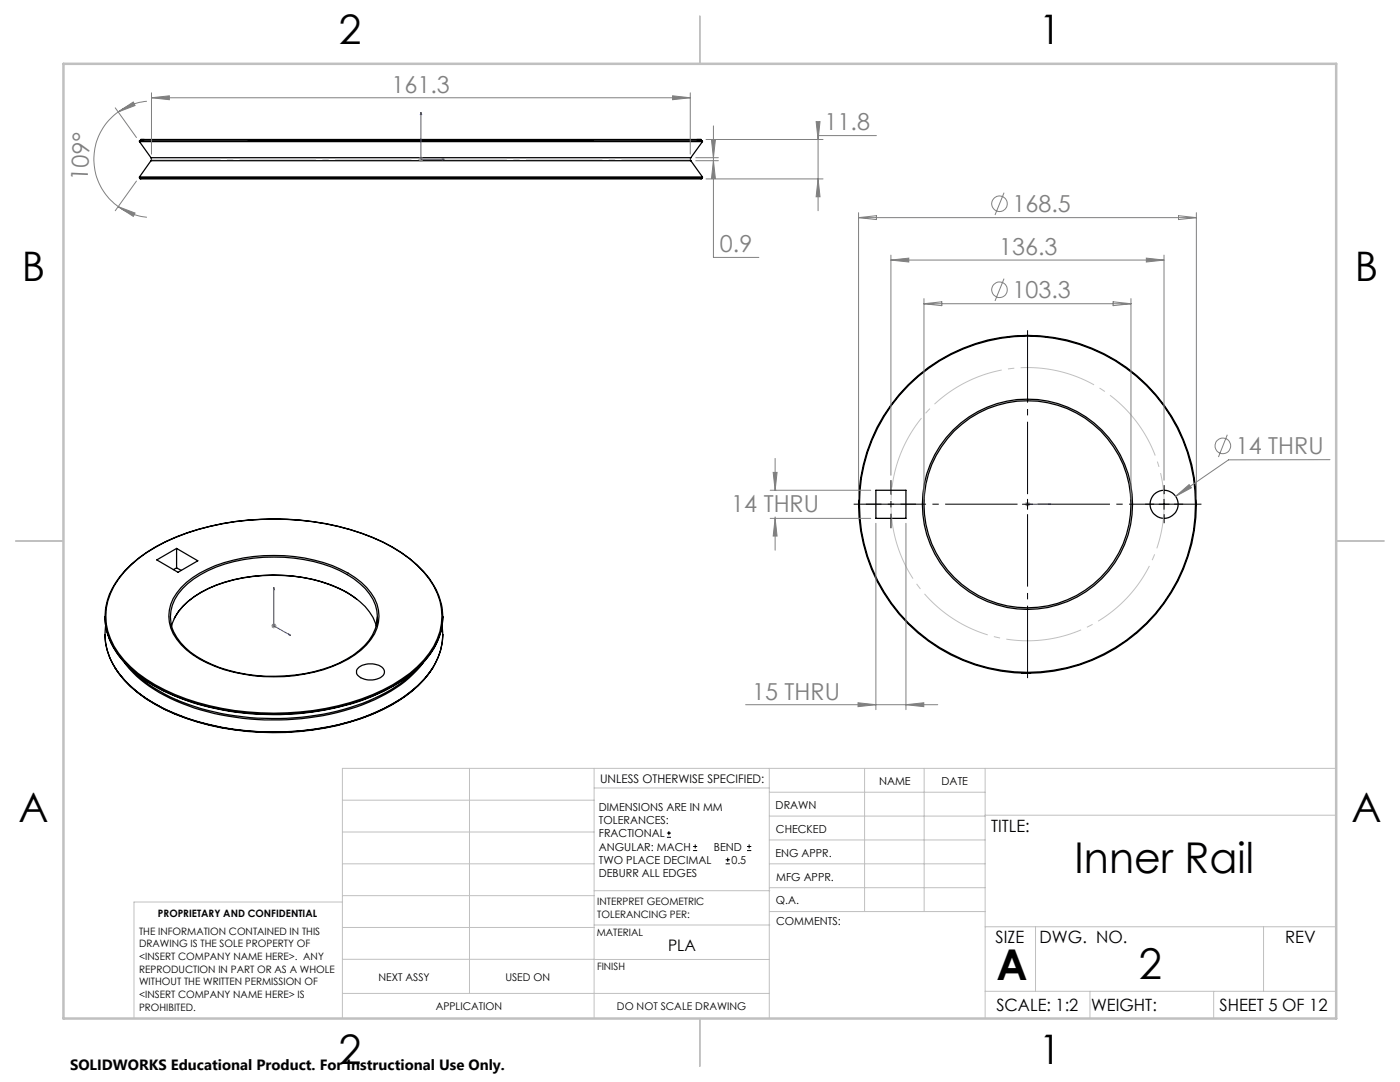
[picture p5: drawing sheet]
<svg xmlns="http://www.w3.org/2000/svg" width="279mm" height="216mm" viewBox="0 0 279 216" stroke-linecap="round" stroke-linejoin="round" font-family="sans-serif">
<g fill="none" stroke="#000" stroke-width=".25">
<path d="M27.8 35.5l.2 .2h112l.2-.2M27.8 28.3h112.4M27.8 35.3h112.4M27.8 28.1h112.4v.2M27.8 35.5h112.4M27.8 28.1v.2M27.8 35.3v.2M27.8 28.3l2.3 3.2M28.7 27.9l-.9 .2M28.8 27.8h-.7h111.8h-.8M30.1 31.5l.1 .2-.1 .4M30.1 32.1h107.8"/>
<path d="M30.1 31.5h107.8M30.1 32.1l-2.3 3.2M49.6 28.1h68.8M137.9 31.5l-.1 .3 .1 .3M137.9 32.1l2.3 3.2M139.2 27.9l.7 .1M140.2 35.3v.2M140.2 28.3l-2.3 3.2M174.8 97.8h6v5.6h-6zM26.1 112.8a34.3 34.3 0 0 1 15.7-7.7 54.1 54.1 0 0 1 34.6 3.1 21.6 21.6 0 0 1 10.9 10.2 12.3 12.3 0 0 1-2.7 13.3 31.3 31.3 0 0 1-14.7 8.5 54.9 54.9 0 0 1-34.9-1.6 24.2 24.2 0 0 1-12.2-9.7 12.2 12.2 0 0 1 2-14.7zM31.3 111.7l3.9-2.3 4.3 2.5-4 2.3zM35.2 109.4v3.9"/>
<path d="M35.2 113.3l1 .5M35.2 113.3l-.6 .4M36.2 117.2a22.6 22.6 0 0 1 12.4-5.9 32.9 32.9 0 0 1 20.9 3.1 12.2 12.2 0 0 1 5.7 6.2 7.8 7.8 0 0 1-2 8.1 22.3 22.3 0 0 1-12.5 5.8 32.5 32.5 0 0 1-20.9-3 12.2 12.2 0 0 1-5.7-6.2 7.8 7.8 0 0 1 2.1-8.1zM71.2 119.6a27.7 27.7 0 0 0-16.9-4.8 28.9 28.9 0 0 0-15.5 4.2 11.8 11.8 0 0 0-4 4.4M21 123.1a13.9 13.9 0 0 0 4.8 10 33.9 33.9 0 0 0 15.5 7.9 54.3 54.3 0 0 0 34.1-2.5 23.4 23.4 0 0 0 11.6-9.9 12.9 12.9 0 0 0 1.4-5.5M21 126.6a15.1 15.1 0 0 0 6.4 11.5 42.1 42.1 0 0 0 22 7.8 52.7 52.7 0 0 0 27.2-4.4 22.4 22.4 0 0 0 10.1-8.8 12.3 12.3 0 0 0 1.7-6.1M21 123.1a15.1 15.1 0 0 0 6.4 11.4 42.1 42.1 0 0 0 22 7.8 52.6 52.6 0 0 0 27.2-4.4 21.3 21.3 0 0 0 10.8-10.3l.5-1.5 .4-1.5 .1-1.5M21 126.6h.1M21.1 121.5l-.1 1.6M21.1 121.4a13.1 13.1 0 0 1 3.9-7.6 31.7 31.7 0 0 1 14.8-8.2 54.4 54.4 0 0 1 36.6 2.5 22.6 22.6 0 0 1 10.7 9.6 11.7 11.7 0 0 1 1.3 5.4M21.1 124.9a12.9 12.9 0 0 0 3.9 11 33.1 33.1 0 0 0 16.3 8.6 54.3 54.3 0 0 0 34.1-2.6 23.4 23.4 0 0 0 11.6-9.9 12.2 12.2 0 0 0 1.2-7.1M22.9 133.2a25.5 25.5 0 0 0 12.1 9.3 54.8 54.8 0 0 0 39 .2 25.9 25.9 0 0 0 12.3-9.3l.1-.2"/>
<path d="M24.8 132.2a26.3 26.3 0 0 0 12.8 8.6 52.4 52.4 0 0 0 37.2-1.2 23.4 23.4 0 0 0 9.7-7.4M25.6 133a32.5 32.5 0 0 0 17.2 9.1 51.6 51.6 0 0 0 32-2.8 25.8 25.8 0 0 0 8.9-6.3M34.3 124.9a10 10 0 0 1 4.4-5.8 29.8 29.8 0 0 1 20-4.1 24.1 24.1 0 0 1 13.1 5.1 9.7 9.7 0 0 1 3.3 4.8M71.4 133.3a4 4 0 0 1 5 0 1.25 1.25 0 0 1-.8 2.1 3.6 3.6 0 0 1-4.4-1.1v-.5zM75.2 124.2a8.2 8.2 0 0 0-3.4-7.7 26.7 26.7 0 0 0-17.2-5.3 26.7 26.7 0 0 0-17.1 5.3 8.2 8.2 0 0 0-3.3 8.2M75.3 123.1a8.6 8.6 0 0 1-3.6 6.7 25.1 25.1 0 0 1-14.7 5.1 29.3 29.3 0 0 1-18.9-4.7 10.2 10.2 0 0 1-3.9-5.5M88.4 126.6h.1M203.9 134.3h1.8"/>
<circle cx="205" cy="100.6" r="33.5"/>
<circle cx="205.1" cy="100.6" r="20.7"/>
<circle cx="205.1" cy="100.6" r="21"/>
<circle cx="205.1" cy="100.6" r="33.7"/>
<circle cx="232.3" cy="100.6" r="2.8"/>
</g>
<g fill="none" stroke="#808080" stroke-width=".2">
<path d="M30.2 19.5l3.6-.4v.8zM30.2 18.5v12.3M30.2 19.5h107.6M134.2 19.1l3.6 .4-3.6 .4zM137.8 18.5v12.3M23 21.5l4.2 5.9M23.6 22.3l3-1.9 .4 .7zM23.6 22.3a11.6 11.6 0 0 0 0 18.9M27.2 36.1l-4.2 6M29.3 20.2a11.5 11.5 0 0 0-5.7 2.1M83.5 31.8h1M83.6 31.4l.7 .7"/>
<path d="M84 31.3v1M84.3 31.4l-.7 .7M138.9 31.5h4.5M138.9 32.1h4.5M140.9 27.8h23.4M140.9 35.7h23.4M142 27.9h.8l-.4 3.6zM142.4 32.1l.4 3.5h-.8zM142.4 25.1v26.3h9M162.9 24.3h.8l-.4 3.5zM163.3 35.7l.4 3.6h-.8zM174.9 27.1h-11.6v15"/>
<path d="M200.4 38.5l-1.8 4.4M23.6 41.2l3.4 1.3-.4 .7zM23.6 41.2a11.5 11.5 0 0 0 5.7 2.2M171.3 42.4v57.2M171.3 43.4h67.5M171.3 43.4l3.6-.4v.8zM177.8 51.9l3.6-.4v.8zM177.8 50.9v43.9M177.8 51.9h54.5M184.4 59.6v40M200.4 55.6l-1.8 4.4M225.7 59.6v40"/>
<path d="M228.8 51.5l3.5 .4-3.5 .4zM232.3 50.9v44.9M235.2 43l3.6 .4-3.6 .4zM238.8 42.4v57.2M184.4 60.6h41.3M184.4 60.6l3.6-.4v.8zM222.1 60.2l3.6 .4-3.6 .4zM153.7 97.8h20.1M154.3 94.3h.8l-.4 3.5zM154.7 97.8h.1M154.7 91.5v6.3M234.6 99l2.7-2.3 .5 .6z"/>
<path d="M244.9 86.7l-1.7 4.5M265.4 91.7l-20.2 .1-10.6 7.2M153.7 103.4h20.1M154.7 103.4l.4 3.6h-.8zM154.7 103.2v6.6M174.8 104.4v37.2M180.8 104.4v37.2M204.5 100.6h1.1M204.7 100.3l.7 .7M205.1 100.1v1M205.4 100.3l-.7 .7M54.2 124.9h1"/>
<path d="M54.3 124.5l.7 .7M54.6 124.4v1M55 124.5l-.7 .7M148.8 140.6h38.3M171.2 140.2l3.6 .4-3.6 .4zM180.8 140.6l3.6-.4v.8z"/>
<circle cx="199.5" cy="57.8" r="1.54"/>
<circle cx="199.5" cy="40.7" r="1.54"/>
<circle cx="244" cy="89" r="1.56"/>
</g>
<g fill="none" stroke="#000" stroke-width=".2">
<path d="M205.1 99.6v2M232.3 99.6v2M204 100.6h2.1M231.3 100.6h2M133.1 167.1h.8M133.1 166.2h.8M133.5 165.8v.9M138.3 169.7h.8M138.3 168.9h.8M138.7 168.5v.8M144.8 172.4h.9M144.8 171.6h.9"/>
<path d="M145.2 171.1v.9M149.1 169.7h.8M149.1 168.9h.8M149.5 168.5v.8"/>
</g>
<path d="M231.1 92.6a27.3 27.3 0 0 0-45.6-10.9 27.3 27.3 0 0 0 12.5 45.2 27.3 27.3 0 0 0 33.5-32.8l-.4-1.5" fill="none" stroke="#c0c0c0" stroke-width=".2" stroke-dasharray="15.2 1.3 1.3 1.3" stroke-dashoffset="-1.8" stroke-linecap="butt"/>
<path d="M84 22.4l.1 .5h-.2zM84 22.4v9.4h4.7M88.2 31.6l.5 .2-.5 .1zM54.6 117.2l.2 .4-.2-.1zM54.6 117.2v7.7l3.4 1.9M204.9 100.6h.3zM205.1 100.6h.1M205.1 100.6h4.7M209.8 100.6h-.5h.5M57.6 126.5l.4 .3-.4-.1z" fill="none" stroke="#00f" stroke-width=".2"/>
<path d="M177.8 95.8v9.6" fill="none" stroke="#000" stroke-width=".2" stroke-dasharray="15.2 1.3 1.3 1.3" stroke-dashoffset="12.3" stroke-linecap="butt"/>
<path d="M182.8 100.6h-10" fill="none" stroke="#000" stroke-width=".2" stroke-dasharray="15.2 1.3 1.3 1.3" stroke-dashoffset="12.1" stroke-linecap="butt"/>
<path d="M205.1 98.6v-32.7M203.1 100.6h-32.7M205.1 102.6v32.7M207.1 100.6h32.7" fill="none" stroke="#000" stroke-width=".2" stroke-dasharray="15.2 1.3 1.3 1.3" stroke-dashoffset=".8" stroke-linecap="butt"/>
<path d="M232.3 98.6v-1.8M230.3 100.6h-1.8M232.3 102.6v1.8M234.3 100.6h1.8" fill="none" stroke="#000" stroke-width=".2" stroke-dasharray="15.2 1.3 1.3 1.3" stroke-linecap="butt"/>
<path d="M30.3 31.8h107.5" fill="none" stroke="#c0c0c0" stroke-width=".2" stroke-dasharray="15.2 1.3 1.3 1.3" stroke-dashoffset="1.5" stroke-linecap="butt"/>
<g fill="none" stroke="#c0c0c0" stroke-width=".2">
<path d="M68.3 159.7h50.3M93.7 153.3v44.9M118.6 153.3v49.9M118.6 157.2h34.9M153.5 153.3v49.9M153.5 158.1h43.1M172.5 153.3v28.6M184.4 153.3v28.6M196.6 153.3v49.9M266.7 153.3h-198.4v49.9M68.3 178.7h50.3M68.3 172.4h50.3"/>
<path d="M68.3 166h50.3M68.3 180h-41.6v23.2M118.6 177.7h35M153.5 167.6h43.1M153.5 162.8h43.1M153.5 172.4h43.1M153.5 177.1h43.1M196.6 162.7h70.1M68.3 198.2h85.2M68.3 191.4l85.2 .1M68.3 185.1h50.3M118.6 184.6h35"/>
<path d="M153.6 181.9h43M196.6 197.8h70.1M196.6 184.9h70.1M206.7 184.9v12.9M217.5 197.8v5.4M242.2 197.8v5.4M252.2 184.9v12.9"/>
</g>
<path d="M139.7 3.2v9.5M3.1 107.9h9.6M266.7 107.9h9.5M139.7 203.2v9.6" fill="none" stroke="#c0c0c0" stroke-width=".25"/>
<path d="M12.7 12.7h254v190.5h-254z" fill="none" stroke="#c0c0c0" stroke-width=".5"/>
<g fill="#808080">
<path d="M234.6 99l2.7-2.3 .5 .6z"/>
<path d="M30.2 19.5l3.6-.4v.8zM134.2 19.1l3.6 .4-3.6 .4z"/>
</g>
<g fill="#00f">
<path d="M209.3 100.6h.5zM204.9 100.6h.3z"/>
<path d="M57.6 126.5l.4 .3-.4-.1zM54.6 117.2l.2 .4-.2-.1z"/>
<path d="M88.2 31.6l.5 .2-.5 .1zM84 22.4l.1 .5h-.2z"/>
</g>
<g fill="#808080">
<path d="M171.2 140.2l3.6 .4-3.6 .4zM180.8 140.6l3.6-.4v.8zM154.3 94.3h.8l-.4 3.5zM154.7 103.4l.4 3.6h-.8zM177.8 51.9l3.6-.4v.8zM228.8 51.5l3.5 .4-3.5 .4zM142 27.9h.8l-.4 3.6zM142.4 32.1l.4 3.5h-.8zM162.9 24.3h.8l-.4 3.5zM163.3 35.7l.4 3.6h-.8z"/>
<path d="M23.6 22.3l3-1.9 .4 .7zM23.6 41.2l3.4 1.3-.4 .7z"/>
</g>
<g font-size="8.5">
<text x="214.5" y="174.2">Inner Rail</text>
<text x="198.9" y="195.5">A</text>
<text x="227.3" y="195.4">2</text>
</g>
<g font-size="8.1">
<text x="67.6" y="8.9">2</text>
<text x="207.3" y="8.9">1</text>
<text x="4.4" y="56.2">B</text>
<text x="270.4" y="56.2">B</text>
<text x="3.7" y="164.1">A</text>
<text x="269.7" y="164.1">A</text>
<text x="67.6" y="212.4">2</text>
<text x="207.3" y="212.4">1</text>
</g>
<g font-size="4.7" fill="#808080">
<text x="78.1" y="18.5">161.3</text>
<text x="164.6" y="26">11.8</text>
<text x="17.5" y="36" transform="rotate(-88 17.5 36)">109°</text>
<text x="202.1" y="42.4">168.5</text>
<text x="143.7" y="50.3">0.9</text>
<text x="199.4" y="50.9">136.3</text>
<text x="202.1" y="59.5">103.3</text>
<text x="246.6" y="90.7">14 THRU</text>
<text x="145.9" y="102.1">14 THRU</text>
<text x="150.1" y="139.6">15 THRU</text>
</g>
<g font-size="3.4">
<text x="197.8" y="166">TITLE:</text>
<text x="198.7" y="188.1">SIZE</text>
<text x="207.5" y="188.1">DWG. NO.</text>
<text x="256.5" y="188.2">REV</text>
<text x="198.8" y="201.7">SCALE: 1:2</text>
<text x="217.7" y="201.8">WEIGHT:</text>
<text x="243.4" y="201.8">SHEET 5 OF 12</text>
</g>
<text font-size="3.2" x="133.3" y="189.8">PLA</text>
<text font-size="3" x="14" y="213.5">SOLIDWORKS Educational Product. For Instructional Use Only.</text>
<text font-size="2.4" x="119.8" y="156.2">UNLESS OTHERWISE SPECIFIED:</text>
<g font-size="2.2">
<text x="119.5" y="161.8">DIMENSIONS ARE IN MM</text>
<text x="154.8" y="161.4">DRAWN</text>
<text x="175.4" y="156.6">NAME</text>
<text x="187.9" y="156.7">DATE</text>
<text x="119.5" y="164.4">TOLERANCES:</text>
<text x="119.5" y="167.1">FRACTIONAL</text>
<text x="154.9" y="166.3">CHECKED</text>
<text x="119.5" y="169.7">ANGULAR: MACH</text>
<text x="119.5" y="172.4">TWO PLACE DECIMAL</text>
<text x="142.5" y="169.7">BEND</text>
<text x="146" y="172.4">0.5</text>
<text x="154.8" y="170.9">ENG APPR.</text>
<text x="119.5" y="175">DEBURR ALL EDGES</text>
<text x="154.9" y="175.7">MFG APPR.</text>
<text x="154.9" y="180.4">Q.A.</text>
<text x="154.9" y="184.6">COMMENTS:</text>
</g>
<g font-size="2.1">
<text x="75.5" y="195.7">NEXT ASSY</text>
<text x="100.9" y="195.7">USED ON</text>
<text x="86.9" y="201.5">APPLICATION</text>
<text x="123.1" y="201.6">DO NOT SCALE DRAWING</text>
</g>
<g font-size="2">
<text x="31.5" y="182.9">PROPRIETARY AND CONFIDENTIAL</text>
<text x="119.2" y="180.6">INTERPRET GEOMETRIC</text>
<text x="119.2" y="183.1">TOLERANCING PER:</text>
<text x="27.8" y="186.5">THE INFORMATION CONTAINED IN THIS</text>
<text x="27.8" y="189">DRAWING IS THE SOLE PROPERTY OF</text>
<text x="27.8" y="191.6">&lt;INSERT COMPANY NAME HERE&gt;. ANY</text>
<text x="119.1" y="186.7">MATERIAL</text>
<text x="27.8" y="194.1">REPRODUCTION IN PART OR AS A WHOLE</text>
<text x="27.8" y="196.6">WITHOUT THE WRITTEN PERMISSION OF</text>
<text x="119.1" y="193.5">FINISH</text>
<text x="27.8" y="199.1">&lt;INSERT COMPANY NAME HERE&gt; IS</text>
<text x="27.8" y="201.7">PROHIBITED.</text>
</g>
</svg>
